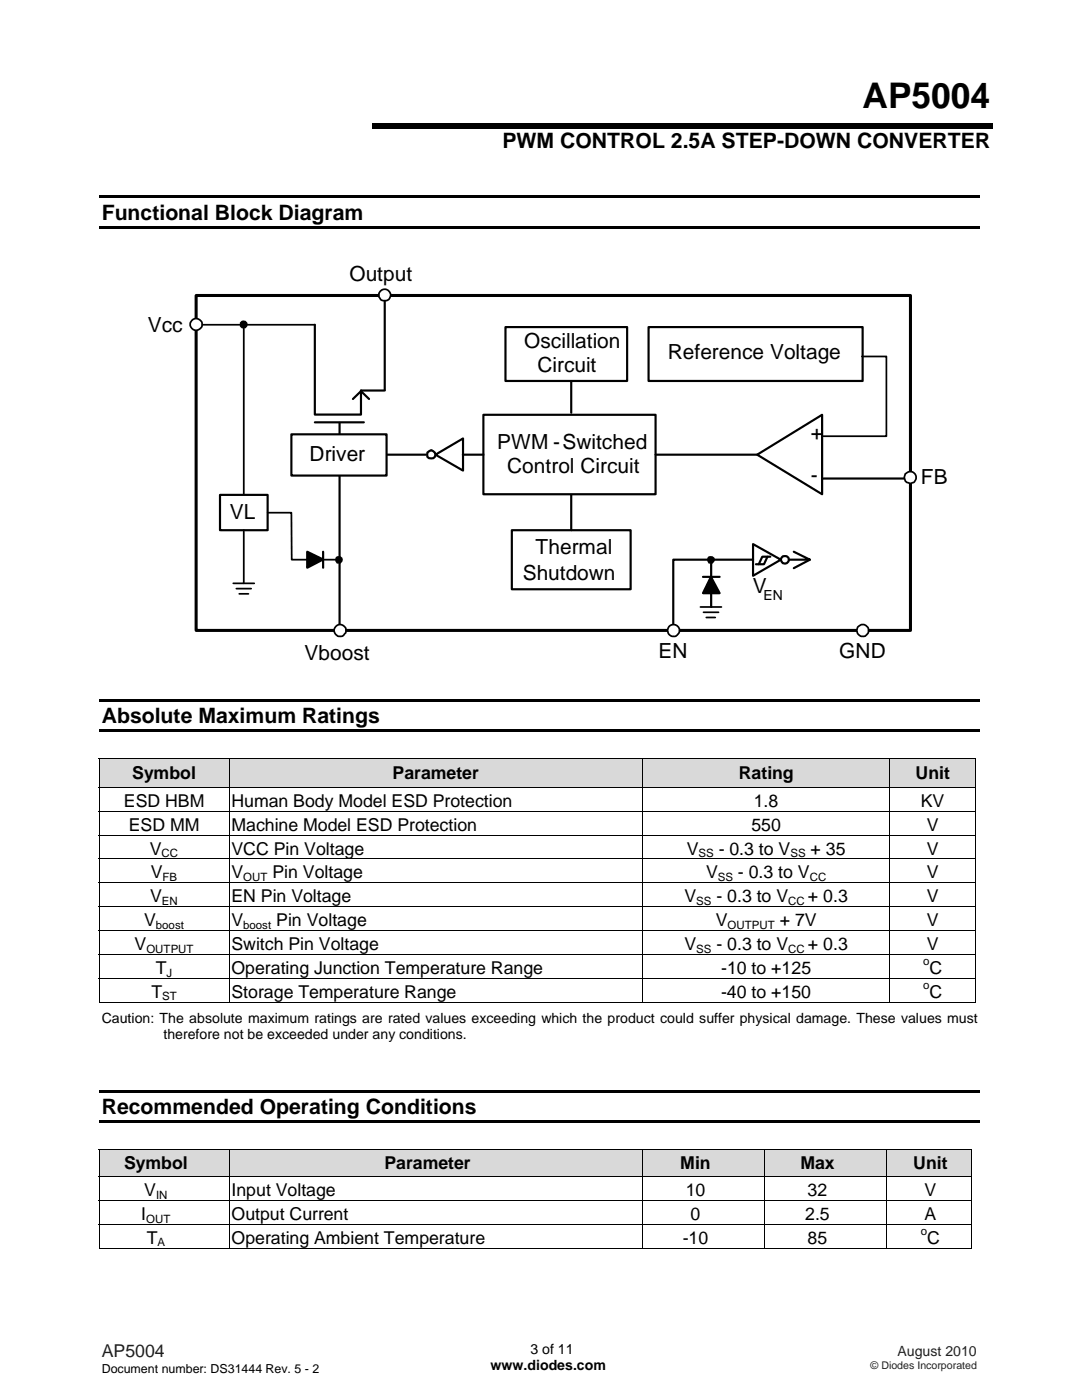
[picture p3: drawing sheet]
<svg xmlns="http://www.w3.org/2000/svg" width="216mm" height="279mm" viewBox="0 0 216 279" stroke-linecap="round" stroke-linejoin="round" font-family="sans-serif">
<path d="M19.8 39h175.6v.5h-175.6zM74.3 24.5h123.8v1.1h-123.8zM19.8 45.1h175.6v.5h-175.6z" fill="#000"/>
<path d="M39.1 59h142.6v66.8h-142.6z" fill="none" stroke="#000" stroke-width=".61"/>
<path d="M76.8 58.8v19M100.9 65.3h24.2v10.7h-24.2zM129.4 65.3h42.7v10.7h-42.7zM70.4 90.7h14.5M96.5 82.8h34.3v15.8h-34.3zM151.1 90.7l12.9-7.9v15.8z" fill="none" stroke="#000" stroke-width=".43"/>
<path d="M142.2 113.7l1.4 2.6h-2.7z" fill="#fff"/>
<path d="M142.2 113.7l1.4 2.6h-2.7z" fill="none" stroke="#fff" stroke-width=".43"/>
<circle cx="142.2" cy="111.2" r=".8" fill="#fff"/>
<g fill="none" stroke="#fff" stroke-width=".43">
<path d="M142.2 111.2v11.2"/>
<circle cx="142.2" cy="111.2" r=".8"/>
</g>
<path d="M86.9 90.7l5.5-3.2v6.4zM150.3 111.7h-16v13.6" fill="none" stroke="#000" stroke-width=".43"/>
<path d="M85.3 90.3l.3-.2a.83 .83 0 0 1 1.2 .3 .83 .83 0 0 1-.6 1.2 .83 .83 0 0 1-1-.9z" fill-rule="evenodd" fill="#fff"/>
<path d="M85.3 90.3l.3-.2a.83 .83 0 0 1 1.2 .3 .83 .83 0 0 1-.6 1.2 .83 .83 0 0 1-1-.9zM150.3 108.6l5.5 3.1-5.5 3.2z" fill="none" stroke="#000" stroke-width=".43"/>
<circle cx="156.6" cy="111.7" r=".8" fill="#fff"/>
<g fill="none" stroke="#000" stroke-width=".43">
<path d="M62.8 64.8v17.9h9.2v-4.8h4.8M114 76v6.4M62.8 84.3h9.8M67.8 84.4v41M92.4 90.7h4.1M130.8 90.7h20.3M164.2 95.5h16.6M141.9 111.4v4.7M141.9 117.9v3.2M153.1 111.1l-.7 1.5h-1.6M153.7 111.1h-1.6l-.7 1.5M158.4 110.1l3.2 1.6h-4.2"/>
<path d="M161.6 111.7l-3.2 1.7"/>
<circle cx="156.6" cy="111.7" r=".8"/>
</g>
<path d="M141.9 115.1l1.7 3.3h-3.2z" fill="#000"/>
<path d="M58.1 86.7h19v8.2h-19z" fill="#fff"/>
<path d="M58.1 86.7h19v8.2h-19z" fill="none" stroke="#000" stroke-width=".43"/>
<path d="M102.1 105.8h23.7v11.8h-23.7z" fill="#fff"/>
<path d="M70.4 79.6l1.6-1.5 1.6 1.5M114 98.8v7M102.1 105.8h23.7v11.8h-23.7z" fill="none" stroke="#000" stroke-width=".43"/>
<path d="M40.3 64.8h22.5M172 71.1h4.9v16h-12.9M139.8 121.1h4.2M140.4 122.2h3M140.9 123.2h1.8" fill="none" stroke="#000" stroke-width=".35"/>
<path d="M141.4 111a.82 .82 0 0 1 1 .1 .82 .82 0 0 1 .2 1l-.4 .4h-.8a.95 .95 0 0 1 0-1.5z" fill-rule="evenodd" fill="#000"/>
<circle cx="39.1" cy="64.7" r="1.18" fill="#fff"/>
<circle cx="39.1" cy="64.7" r="1.18" fill="none" stroke="#000" stroke-width=".35"/>
<circle cx="76.8" cy="58.9" r="1.17" fill="#fff"/>
<circle cx="76.8" cy="58.9" r="1.17" fill="none" stroke="#000" stroke-width=".35"/>
<circle cx="67.8" cy="125.8" r="1.18" fill="#fff"/>
<circle cx="67.8" cy="125.8" r="1.18" fill="none" stroke="#000" stroke-width=".35"/>
<circle cx="134.4" cy="125.8" r="1.17" fill="#fff"/>
<circle cx="134.4" cy="125.8" r="1.17" fill="none" stroke="#000" stroke-width=".35"/>
<circle cx="172.1" cy="125.8" r="1.16" fill="#fff"/>
<circle cx="172.1" cy="125.8" r="1.16" fill="none" stroke="#000" stroke-width=".35"/>
<circle cx="181.6" cy="95.3" r="1.17" fill="#fff"/>
<g fill="none" stroke="#000" stroke-width=".35">
<path d="M48.6 64.8v34"/>
<circle cx="181.6" cy="95.3" r="1.17"/>
</g>
<circle cx="48.7" cy="64.8" r=".81" fill="#000"/>
<path d="M43.9 98.8h9.5v7h-9.5z" fill="#fff"/>
<path d="M43.9 98.8h9.5v7h-9.5zM61.3 110.1l3.2 1.6-3.2 1.6zM64.5 110.1v3.2M140.3 115.1h3.3M141.9 115.1l1.7 3.3h-3.3z" fill="none" stroke="#000" stroke-width=".43"/>
<g fill="#000">
<path d="M61.3 110.1l3.2 1.6-3.2 1.6z"/>
<path d="M66.9 111.3a.79 .79 0 0 1 1.1-.3 .79 .79 0 0 1 .3 1.1l-.3 .4h-.8l-.3-.4z" fill-rule="evenodd"/>
</g>
<path d="M46.5 116.4h4.2M47.2 117.5h2.9M47.7 118.5h1.9M48.6 105.8v10.6M53.4 102.3h4.7l.1 9.4h9.5" fill="none" stroke="#000" stroke-width=".35"/>
<path d="M19.8 139.5h175.6v.5h-175.6zM19.8 145.6h175.6v.5h-175.6z" fill="#000"/>
<g fill="#d9d9d9">
<path d="M19.9 151.4h25.7v5.6h-25.7z"/>
<path d="M20.3 152.2h24.9v4.1h-24.9z"/>
<path d="M45.8 151.4h82.4v5.6h-82.4z"/>
<path d="M46.2 152.2h81.6v4.1h-81.6z"/>
<path d="M128.3 151.4h49.2v5.6h-49.2z"/>
<path d="M128.7 152.2h48.4v4.1h-48.4z"/>
<path d="M177.7 151.4h16.9v5.6h-16.9z"/>
<path d="M178.1 152.2h16.1v4.1h-16.1z"/>
</g>
<path d="M19.7 151.2h.2v.2h-.2zM194.6 151.2h.2v.2h-.2zM19.8 217.5h175.6v.5h-175.6zM194.6 199.9h.2v.2h-.2zM19.8 223.6h175.6v.5h-175.6z" fill="#000"/>
<g fill="none" stroke="#000" stroke-width=".2">
<path d="M19.7 151.3h175.1M19.7 157.1h175.1M19.8 151.4v5.6M19.8 157.2v4.6M45.7 151.4v5.6M45.7 157.2v4.6M128.2 151.4v5.6M128.2 157.2v4.6M177.5 151.4v5.6M177.5 157.2v4.6M194.7 151.4v5.6M194.7 157.2v4.6"/>
<path d="M19.7 161.9h175.1M19.7 166.6h175.1M19.7 171.4h175.1M19.7 176.2h175.1M19.8 162v4.6M19.8 166.7v4.6M19.8 171.5v4.6M19.8 176.3v4.5M45.7 162v4.6M45.7 166.7v4.6M45.7 171.5v4.6M45.7 176.3v4.5"/>
<path d="M128.2 162v4.6M128.2 166.7v4.6M128.2 171.5v4.6M128.2 176.3v4.5M177.5 162v4.6M177.5 166.7v4.6M177.5 171.5v4.6M177.5 176.3v4.5M194.7 162v4.6M194.7 166.7v4.6M194.7 171.5v4.6M194.7 176.3v4.5"/>
<path d="M19.7 180.9h175.1M19.7 185.7h175.1M19.7 190.5h175.1M19.7 195.2h175.1M19.8 181v4.6M19.8 185.8v4.6M19.8 190.5v4.6M19.8 195.3v4.8M45.7 181v4.6M45.7 185.8v4.6M45.7 190.5v4.6M45.7 195.3v4.8"/>
<path d="M128.2 181v4.6M128.2 185.8v4.6M128.2 190.5v4.6M128.2 195.3v4.8M177.5 181v4.6M177.5 185.8v4.6M177.5 190.5v4.6M177.5 195.3v4.8M194.7 181v4.6M194.7 185.8v4.6M194.7 190.5v4.6M194.7 195.3v4.8"/>
<path d="M19.7 200h25.9M45.8 200h82.4M128.3 200h49.2M177.6 200h17"/>
</g>
<g fill="#d9d9d9">
<path d="M19.9 229.4h25.7v5.3h-25.7z"/>
<path d="M20.3 230h24.9v4.1h-24.9z"/>
<path d="M45.8 229.4h82.4v5.3h-82.4z"/>
<path d="M46.2 230h81.5v4.1h-81.5z"/>
<path d="M128.3 229.4h24.2v5.3h-24.2z"/>
<path d="M128.8 230h23.3v4.1h-23.3z"/>
<path d="M152.7 229.4h24.1v5.3h-24.1z"/>
<path d="M153.1 230h23.3v4.1h-23.3z"/>
<path d="M177 229.4h16.8v5.3h-16.8z"/>
<path d="M177.4 230h16v4.1h-16z"/>
</g>
<path d="M19.7 229.3h.2v.1h-.2zM193.8 229.3h.2v.1h-.2zM193.8 249h.2v.2h-.2z" fill="#000"/>
<g fill="none" stroke="#000" stroke-width=".2">
<path d="M19.7 229.3h174.3M19.7 234.8h174.3M19.7 239.6h174.3M19.8 229.4v5.3M19.8 234.9v4.6M19.8 239.6v4.6M45.7 229.4v5.3M45.7 234.9v4.6M45.7 239.6v4.6M128.2 229.4v5.3M128.2 234.9v4.6M128.2 239.6v4.6"/>
<path d="M152.6 229.4v5.3M152.6 234.9v4.6M152.6 239.6v4.6M176.9 229.4v5.3M176.9 234.9v4.6M176.9 239.6v4.6M193.9 229.4v5.3M193.9 234.9v4.6M193.9 239.6v4.6M19.7 244.3h174.3M19.7 249.1h25.9M19.8 244.4v4.8"/>
<path d="M45.7 244.4v4.8M45.8 249.1h82.4M128.2 244.4v4.8M128.3 249.1h24.2M152.6 244.4v4.8M152.7 249.1h24.1M176.9 244.4v4.8M177 249.1h16.8M193.9 244.4v4.8"/>
</g>
<text font-size="7" x="172.1" y="21.6">AP5004</text>
<g font-size="4.2">
<text x="100.2" y="29.5">PWM CONTROL 2.5A STEP-DOWN CONVERTER</text>
<text x="20.3" y="43.8">Functional Block Diagram</text>
<text x="69.7" y="56">Output</text>
<text x="29.5" y="66.2">Vcc</text>
<text x="104.6" y="69.5">Oscillation</text>
<text x="133.3" y="71.7">Reference Voltage</text>
<text x="107.2" y="74.3">Circuit</text>
<text x="99.2" y="89.7">PWM -Switched</text>
<text x="161.8" y="87.9">+</text>
<text x="61.8" y="92.1">Driver</text>
<text x="101.2" y="94.5">Control Circuit</text>
<text x="161.8" y="96.2">-</text>
<text x="183.8" y="96.7">FB</text>
<text x="45.8" y="103.6">VL</text>
<text x="106.9" y="110.5">Thermal</text>
<text x="104.3" y="115.7">Shutdown</text>
<text x="150.2" y="118.4">V</text>
<text x="60.8" y="131.8">Vboost</text>
<text x="131.4" y="131.4">EN</text>
<text x="167.5" y="131.4">GND</text>
<text x="20.3" y="144.3">Absolute Maximum Ratings</text>
<text x="20.3" y="222.3">Recommended Operating Conditions</text>
</g>
<g font-size="3.5">
<text x="26.4" y="155.5">Symbol</text>
<text x="78.3" y="155.5">Parameter</text>
<text x="147.4" y="155.5">Rating</text>
<text x="182.7" y="155.5">Unit</text>
<text x="24.7" y="161">ESD HBM</text>
<text x="46.2" y="161">Human Body Model ESD Protection</text>
<text x="150.4" y="161">1.8</text>
<text x="183.7" y="161">KV</text>
<text x="25.7" y="165.8">ESD MM</text>
<text x="46.2" y="165.8">Machine Model ESD Protection</text>
<text x="149.9" y="165.8">550</text>
<text x="184.9" y="165.8">V</text>
<text x="29.9" y="170.5">V</text>
<text x="46.2" y="170.5">VCC Pin Voltage</text>
<text x="137" y="170.5">V</text>
<text x="143.4" y="170.5">- 0.3 to V</text>
<text x="161.8" y="170.5">+ 35</text>
<text x="184.9" y="170.5">V</text>
<text x="30.1" y="175.3">V</text>
<text x="46.2" y="175.3">V</text>
<text x="54.4" y="175.3">Pin Voltage</text>
<text x="140.9" y="175.3">V</text>
<text x="147.3" y="175.3">- 0.3 to V</text>
<text x="184.9" y="175.3">V</text>
<text x="28.8" y="184.8">V</text>
<text x="30" y="180.1">V</text>
<text x="46.2" y="180.1">EN Pin Voltage</text>
<text x="46.2" y="184.8">V</text>
<text x="55.1" y="184.8">Pin Voltage</text>
<text x="136.6" y="180.1">V</text>
<text x="142.8" y="184.8">V</text>
<text x="143" y="180.1">- 0.3 to V</text>
<text x="155.6" y="184.8">+ 7V</text>
<text x="161.2" y="180.1">+ 0.3</text>
<text x="184.9" y="180.1">V</text>
<text x="184.9" y="184.8">V</text>
<text x="26.9" y="189.6">V</text>
<text x="46.2" y="189.6">Switch Pin Voltage</text>
<text x="136.6" y="189.6">V</text>
<text x="143" y="189.6">- 0.3 to V</text>
<text x="161.2" y="189.6">+ 0.3</text>
<text x="184.9" y="189.6">V</text>
<text x="31.1" y="194.4">T</text>
<text x="46.2" y="194.4">Operating Junction Temperature Range</text>
<text x="143.9" y="194.4">-10 to +125</text>
<text x="185.5" y="194.4">C</text>
<text x="30.2" y="199.1">T</text>
<text x="46.2" y="199.1">Storage Temperature Range</text>
<text x="143.9" y="199.1">-40 to +150</text>
<text x="185.5" y="199.1">C</text>
<text x="24.7" y="233.3">Symbol</text>
<text x="76.7" y="233.3">Parameter</text>
<text x="135.7" y="233.3">Min</text>
<text x="159.7" y="233.3">Max</text>
<text x="182.2" y="233.3">Unit</text>
<text x="28.8" y="238.7">V</text>
<text x="46.2" y="238.7">Input Voltage</text>
<text x="136.8" y="238.7">10</text>
<text x="161.2" y="238.7">32</text>
<text x="184.5" y="238.7">V</text>
<text x="28.2" y="243.5">I</text>
<text x="46.2" y="243.5">Output Current</text>
<text x="137.8" y="243.5">0</text>
<text x="160.7" y="243.5">2.5</text>
<text x="184.5" y="243.5">A</text>
<text x="29.3" y="248.2">T</text>
<text x="46.2" y="248.2">Operating Ambient Temperature</text>
<text x="136.2" y="248.2">-10</text>
<text x="161.2" y="248.2">85</text>
<text x="185" y="248.2">C</text>
</g>
<text font-size="3.5" fill="#231f20" x="20.3" y="270.9">AP5004</text>
<g font-size="2.8">
<text x="152.3" y="119.8">EN</text>
<text x="20.3" y="204.1">Caution: The absolute maximum ratings are rated values exceeding which the product could suffer physical damage. These values must</text>
<text x="32.6" y="207.3">therefore not be exceeded under any conditions.</text>
<text x="97.9" y="273.5">www.diodes.com</text>
<text x="105.9" y="270.2">3 of 11</text>
</g>
<text font-size="2.8" fill="#231f20" x="179.1" y="270.6">August 2010</text>
<text font-size="2.5" x="20.3" y="274">Document number: DS31444 Rev. 5 - 2</text>
<g font-size="2.3">
<text x="32.3" y="171.1">CC</text>
<text x="139.4" y="171.1">SS</text>
<text x="157.7" y="171.1">SS</text>
<text x="32.4" y="175.8">FB</text>
<text x="48.5" y="175.8">OUT</text>
<text x="143.2" y="175.8">SS</text>
<text x="161.6" y="175.8">CC</text>
<text x="31.1" y="185.4">boost</text>
<text x="32.3" y="180.6">EN</text>
<text x="48.5" y="185.4">boost</text>
<text x="138.9" y="180.6">SS</text>
<text x="145.2" y="185.4">OUTPUT</text>
<text x="157.3" y="180.6">CC</text>
<text x="29.2" y="190.1">OUTPUT</text>
<text x="138.9" y="190.1">SS</text>
<text x="157.3" y="190.1">CC</text>
<text x="33.3" y="194.9">J</text>
<text x="184.2" y="192.6">o</text>
<text x="184.2" y="197.4">o</text>
<text x="32.4" y="199.6">ST</text>
<text x="31.1" y="239.2">IN</text>
<text x="29.2" y="244">OUT</text>
<text x="31.4" y="248.8">A</text>
<text x="183.7" y="246.5">o</text>
</g>
<text font-size="2.1" fill="#231f20" x="173.7" y="273.2">© Diodes Incorporated</text>
</svg>
